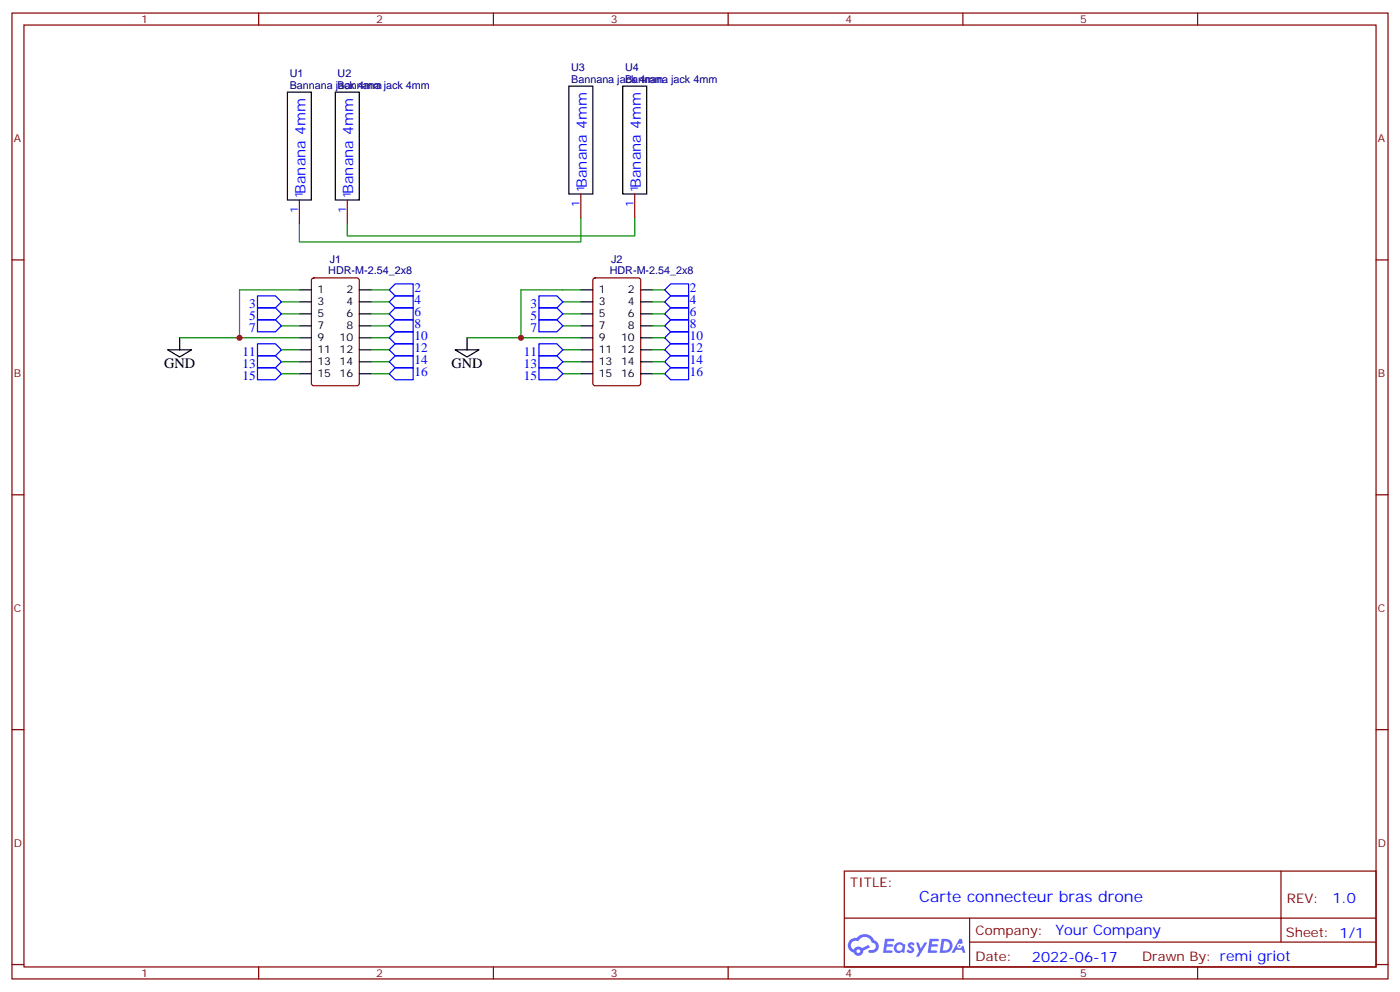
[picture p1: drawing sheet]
<svg xmlns="http://www.w3.org/2000/svg" width="412mm" height="292mm" viewBox="0 0 412 292" stroke-linecap="round" stroke-linejoin="round" font-family="sans-serif">
<g fill="none" stroke="#870000" stroke-width=".35">
<path d="M3.5 3.8h405.4v284.4h-405.4zM7.1 7.4h398.2v277.3h-398.2zM76.2 3.8v3.6M145.3 3.8v3.6M214.5 3.8v3.6M283.6 3.8v3.6M352.8 3.8v3.6M3.5 76.5h3.6M405.3 76.5h3.6M3.5 145.7h3.6M405.3 145.7h3.6M3.5 214.8h3.6"/>
<path d="M405.3 214.8h3.6M248.7 256.4h156.6v28.3h-156.6zM377.3 256.5v20.8M248.7 270.3h156.5M285.6 277.3h119.6M285.6 270.3v14.1M3.5 284h3.6M76.2 284.7v3.5M145.3 284.7v3.5M214.5 284.7v3.5M283.6 284.7v3.5M352.8 284.7v3.5"/>
<path d="M405.3 284h3.6"/>
</g>
<g fill="#5487ff">
<path d="M267.7 277.6a1.22 1.22 0 0 1 1.7 .3l-.4 .6a.47 .47 0 0 0-.3-.5 .47 .47 0 0 0-.5 .2l.1 .3a1.14 1.14 0 0 1 .8 1.7 1.14 1.14 0 0 1-1.9 0l-.2-.2 .5-.5 .7 .4a.29 .29 0 0 0 .3-.3 .29 .29 0 0 0-.2-.3 1.04 1.04 0 0 1-.6-1.7z"/>
<path d="M260.7 276.4h2.4l.3 .1-.2 .5-1.8 .1-.1 .9h1.5l.3 .3-.3 .4h-1.6l-.2 1.1h1.7l.2 .4-.2 .3h-2.6z"/>
<path d="M273.8 276.4h2.4l.3 .1-.1 .5-1.8 .1-.2 .9h1.6l.3 .3-.4 .4h-1.6l-.1 1.1h1.7l.2 .4-.2 .3h-2.6z"/>
<path d="M282.6 276.4h.7l.3 1.2-.6 .3a.69 .69 0 0 0-1 .3 .69 .69 0 0 0 .4 1 .69 .69 0 0 0 .9-.6l.5-.3 .6 2.2h-.8l-.2-.9h-1.8l-.5 .9h-.8z"/>
<path d="M269.8 277.4h.8l.6 1.9 1.1-1.9h.9l-2.6 4.2h-.8l.9-1.5z"/>
<path d="M277.4 276.4l-.6 4.1h1.3a2.11 2.11 0 0 0 2.5-2.1 2.11 2.11 0 0 0-2.5-2zM278.1 277.1a1.39 1.39 0 0 1 1.7 1.4 1.39 1.39 0 0 1-1.8 1.3h-.3z"/>
<path d="M263.7 278a1.54 1.54 0 0 0-.1 2.1 1.54 1.54 0 0 0 2.2 .2l.6 .2 .3-2.3-.2-.2-.4-.1a1.49 1.49 0 0 0-2.4 .1zM264 279a.94 .94 0 0 1 1.8 0 .94 .94 0 0 1-1.8 0z"/>
<path d="M250.4 276.7a2.18 2.18 0 0 0 1.1 3.8 1.44 1.44 0 0 0 1.6 .9 1.44 1.44 0 0 0 1.2-1.5l2-1-.5-.7-1.9 .9a1.47 1.47 0 0 0-2.4 .5 1.39 1.39 0 0 1-.7-2 1.39 1.39 0 0 1 2-.5 2.12 2.12 0 0 1 2.2-1.3 2.12 2.12 0 0 1 1.9 1.7 1.14 1.14 0 0 1 1.1 1.4 1.14 1.14 0 0 1-1.7 .8 .43 .43 0 0 0-.5 .3 .43 .43 0 0 0 .4 .5 1.98 1.98 0 0 0 2.5-1.2 1.98 1.98 0 0 0-1.2-2.5 3.1 3.1 0 0 0-5.3-.7l-.9 .1zM252.3 280a.55 .55 0 0 1 1.1 0 .55 .55 0 0 1-1.1 0z"/>
<circle cx="282.6" cy="278.5" r=".26"/>
</g>
<path d="M88.2 58.9v7M102.3 58.9v7M171.1 57.1v7.1M187 57.1v7.1M92 82l.4-.2h12.7l.7 .4v30.7l-.4 .6-13 .1-.6-.5-.1-30.6zM174.9 82l.4-.2h12.7l.7 .4v30.7l-.4 .6-13 .1-.6-.5-.1-30.6z" fill="none" stroke="#870000" stroke-width=".35"/>
<g fill="none" stroke="#000" stroke-width=".35">
<path d="M84.7 27.1h7v31.8h-7zM98.8 27.1h7v31.8h-7zM167.6 25.4h7v31.7h-7zM183.4 25.4h7.1v31.7h-7.1zM52.9 99.4v3.6M88.2 85.3h3.5M88.2 88.9h3.5M88.2 92.4h3.5M88.2 95.9h3.5M88.2 99.4h3.5M105.8 85.3h3.6M105.8 88.9h3.6"/>
<path d="M105.8 92.4h3.6M105.8 95.9h3.6M105.8 99.4h3.6M137.6 99.4v3.6M171.1 85.3h3.5M171.1 88.9h3.5M171.1 92.4h3.5M171.1 95.9h3.5M171.1 99.4h3.5M188.7 85.3h3.6M188.7 88.9h3.6M188.7 92.4h3.6"/>
<path d="M188.7 95.9h3.6M188.7 99.4h3.6M49.4 103h7l-3.5 2.1zM88.2 103h3.5M88.2 106.5h3.5M88.2 110h3.5M105.8 103h3.6M105.8 106.5h3.6M105.8 110h3.6M134.1 103h7l-3.5 2.1zM171.1 103h3.5M171.1 106.5h3.5"/>
<path d="M171.1 110h3.5M188.7 103h3.6M188.7 106.5h3.6M188.7 110h3.6"/>
</g>
<g fill="none" stroke="#00f" stroke-width=".35">
<path d="M75.8 87.1h5.3l1.8 1.8-1.8 1.7h-5.3zM75.8 90.6h5.3l1.8 1.8-1.8 1.8h-5.3zM75.8 94.2h5.3l1.8 1.7-1.8 1.8h-5.3zM114.7 85.3l1.7-1.7h5.3v3.5h-5.3zM114.7 88.9l1.7-1.8h5.3v3.5h-5.3zM114.7 92.4l1.7-1.8h5.3v3.6h-5.3zM114.7 95.9l1.7-1.7h5.3v3.5h-5.3zM114.7 99.4l1.7-1.7h5.3v3.5h-5.3zM158.7 94.2h5.3l1.8 1.7-1.8 1.8h-5.3zM158.7 90.6h5.3l1.8 1.8-1.8 1.8h-5.3zM158.7 87.1h5.3l1.8 1.8-1.8 1.7h-5.3zM195.8 92.4l1.8-1.8h5.2v3.6h-5.2z"/>
<path d="M195.8 99.4l1.8-1.7h5.2v3.5h-5.2zM195.8 95.9l1.8-1.7h5.2v3.5h-5.2zM195.8 88.9l1.8-1.8h5.2v3.5h-5.2zM195.8 85.3l1.8-1.7h5.2v3.5h-5.2zM75.8 101.2h5.3l1.8 1.8-1.8 1.7h-5.3zM75.8 104.7h5.3l1.8 1.8-1.8 1.8h-5.3zM75.8 108.3h5.3l1.8 1.7-1.8 1.8h-5.3zM114.7 103l1.7-1.8h5.3v3.5h-5.3zM114.7 106.5l1.7-1.8h5.3v3.6h-5.3zM114.7 110l1.7-1.7h5.3v3.5h-5.3zM158.7 108.3h5.3l1.8 1.7-1.8 1.8h-5.3zM158.7 104.7h5.3l1.8 1.8-1.8 1.8h-5.3z"/>
<path d="M158.7 101.2h5.3l1.8 1.8-1.8 1.7h-5.3zM195.8 110l1.8-1.7h5.2v3.5h-5.2zM195.8 103l1.8-1.8h5.2v3.5h-5.2zM195.8 106.5l1.8-1.8h5.2v3.6h-5.2z"/>
</g>
<g fill="none" stroke="#008700" stroke-width=".35">
<path d="M171.1 64.2v7h-82.9v-5.3M187 64.2v5.3h-84.7v-3.6M52.9 99.4h35.3M82.9 88.9h5.3M82.9 92.4h5.3M82.9 95.9h5.3M88.2 85.3h-17.6v14.1M109.4 99.4h5.3M109.4 85.3h5.3M109.4 88.9h5.3M109.4 92.4h5.3M109.4 95.9h5.3"/>
<path d="M137.6 99.4h33.5M165.8 88.9h5.3M165.8 92.4h5.3M165.8 95.9h5.3M171.1 85.3h-17.6v14.1M192.3 85.3h3.5M192.3 88.9h3.5M192.3 92.4h3.5M192.3 95.9h3.5M192.3 99.4h3.5M82.9 103h5.3M82.9 106.5h5.3"/>
<path d="M82.9 110h5.3M109.4 103h5.3M109.4 106.5h5.3M109.4 110h5.3M165.8 103h5.3M165.8 106.5h5.3M165.8 110h5.3M192.3 103h3.5M192.3 106.5h3.5M192.3 110h3.5"/>
</g>
<g fill="#c00">
<circle cx="70.6" cy="99.4" r=".88"/>
<circle cx="153.5" cy="99.4" r=".88"/>
</g>
<text font-size="4.6" fill="#00f" x="270.8" y="265.5">Carte connecteur bras drone</text>
<g font-size="4.2" fill="#00f">
<text x="90" y="57.1" transform="rotate(-90 90 57.1)">Banana 4mm</text>
<text x="104.1" y="57.1" transform="rotate(-90 104.1 57.1)">Banana 4mm</text>
<text x="172.9" y="55.4" transform="rotate(-90 172.9 55.4)">Banana 4mm</text>
<text x="188.7" y="55.4" transform="rotate(-90 188.7 55.4)">Banana 4mm</text>
<text x="392.5" y="265.7">1.0</text>
<text x="310.9" y="275.3">Your Company</text>
<text x="304" y="283.1">2022-06-17</text>
</g>
<g font-size="4.2">
<text x="48.3" y="108.3">GND</text>
<text x="133" y="108.3">GND</text>
</g>
<g font-size="3.9" fill="#00f">
<text x="122.1" y="86.1">2</text>
<text x="122.1" y="89.6">4</text>
<text x="203.2" y="89.6">4</text>
<text x="203.2" y="86.1">2</text>
<text x="73.4" y="90.6">3</text>
<text x="73.4" y="94.2">5</text>
<text x="122.1" y="93.2">6</text>
<text x="156.3" y="94.2">5</text>
<text x="156.3" y="90.6">3</text>
<text x="203.2" y="93.2">6</text>
<text x="73.4" y="97.7">7</text>
<text x="122.1" y="96.7">8</text>
<text x="122.1" y="100.2">10</text>
<text x="156.3" y="97.7">7</text>
<text x="203.2" y="100.2">10</text>
<text x="203.2" y="96.7">8</text>
<text x="71.4" y="104.7">11</text>
<text x="122.1" y="103.7">12</text>
<text x="122.1" y="107.3">14</text>
<text x="154.3" y="104.7">11</text>
<text x="203.2" y="103.7">12</text>
<text x="203.2" y="107.3">14</text>
<text x="71.4" y="108.3">13</text>
<text x="71.4" y="111.8">15</text>
<text x="122.1" y="110.8">16</text>
<text x="154.3" y="111.8">15</text>
<text x="154.3" y="108.3">13</text>
<text x="203.2" y="110.8">16</text>
</g>
<g font-size="3.9" fill="#800">
<text x="250.5" y="261">TITLE:</text>
<text x="379.1" y="265.7">REV:</text>
<text x="287.4" y="275.2">Company:</text>
<text x="378.7" y="275.8">Sheet: 1/1</text>
<text x="287.4" y="282.9">Date:</text>
<text x="336.4" y="283">Drawn By: remi griot</text>
</g>
<g font-size="3.2" fill="#800">
<text x="41.6" y="6.8">1</text>
<text x="110.8" y="6.8">2</text>
<text x="179.9" y="6.8">3</text>
<text x="249.1" y="6.8">4</text>
<text x="318.2" y="6.8">5</text>
<text x="4.1" y="41.9">A</text>
<text x="405.9" y="41.9">A</text>
<text x="4.1" y="111.1">B</text>
<text x="405.9" y="111.1">B</text>
<text x="4.1" y="180.2">C</text>
<text x="405.9" y="180.2">C</text>
<text x="4.1" y="249.4">D</text>
<text x="405.9" y="249.4">D</text>
<text x="41.6" y="287.7">1</text>
<text x="110.8" y="287.7">2</text>
<text x="179.9" y="287.7">3</text>
<text x="249.1" y="287.7">4</text>
<text x="318.2" y="287.7">5</text>
</g>
<g font-size="3.2" fill="#000080">
<text x="85.3" y="22.7">U1</text>
<text x="99.5" y="22.7">U2</text>
<text x="168.3" y="20.9">U3</text>
<text x="184.1" y="20.9">U4</text>
<text x="85.3" y="26.1">Bannana jack 4mm</text>
<text x="99.5" y="26.1">Bannana jack 4mm</text>
<text x="168.3" y="24.3">Bannana jack 4mm</text>
<text x="184.1" y="24.3">Bannana jack 4mm</text>
<text x="97.1" y="77.5">J1</text>
<text x="180" y="77.5">J2</text>
<text x="96.7" y="80.8">HDR-M-2.54_2x8</text>
<text x="179.6" y="80.8">HDR-M-2.54_2x8</text>
</g>
<g font-size="3.2" fill="#00f">
<text x="89.3" y="58.2" transform="rotate(-90 89.3 58.2)">1</text>
<text x="103.4" y="58.2" transform="rotate(-90 103.4 58.2)">1</text>
<text x="172.2" y="56.4" transform="rotate(-90 172.2 56.4)">1</text>
<text x="188" y="56.4" transform="rotate(-90 188 56.4)">1</text>
<text x="87.8" y="62.7" transform="rotate(-90 87.8 62.7)">1</text>
<text x="102" y="62.7" transform="rotate(-90 102 62.7)">1</text>
<text x="170.7" y="60.9" transform="rotate(-90 170.7 60.9)">1</text>
<text x="186.6" y="60.9" transform="rotate(-90 186.6 60.9)">1</text>
</g>
<g font-size="3.2">
<text x="93.5" y="86.4">1</text>
<text x="93.5" y="89.9">3</text>
<text x="102.1" y="86.4">2</text>
<text x="102.1" y="89.9">4</text>
<text x="176.4" y="86.4">1</text>
<text x="176.4" y="89.9">3</text>
<text x="185" y="86.4">2</text>
<text x="185" y="89.9">4</text>
<text x="93.5" y="93.5">5</text>
<text x="102.1" y="93.5">6</text>
<text x="176.4" y="93.5">5</text>
<text x="185" y="93.5">6</text>
<text x="93.5" y="97">7</text>
<text x="93.5" y="100.5">9</text>
<text x="100" y="100.5">10</text>
<text x="102.1" y="97">8</text>
<text x="176.4" y="97">7</text>
<text x="176.4" y="100.5">9</text>
<text x="182.9" y="100.5">10</text>
<text x="185" y="97">8</text>
<text x="93.5" y="104">11</text>
<text x="93.5" y="107.6">13</text>
<text x="100" y="104">12</text>
<text x="100" y="107.6">14</text>
<text x="176.4" y="104">11</text>
<text x="176.4" y="107.6">13</text>
<text x="182.9" y="104">12</text>
<text x="182.9" y="107.6">14</text>
<text x="93.5" y="111.1">15</text>
<text x="100" y="111.1">16</text>
<text x="176.4" y="111.1">15</text>
<text x="182.9" y="111.1">16</text>
</g>
</svg>
